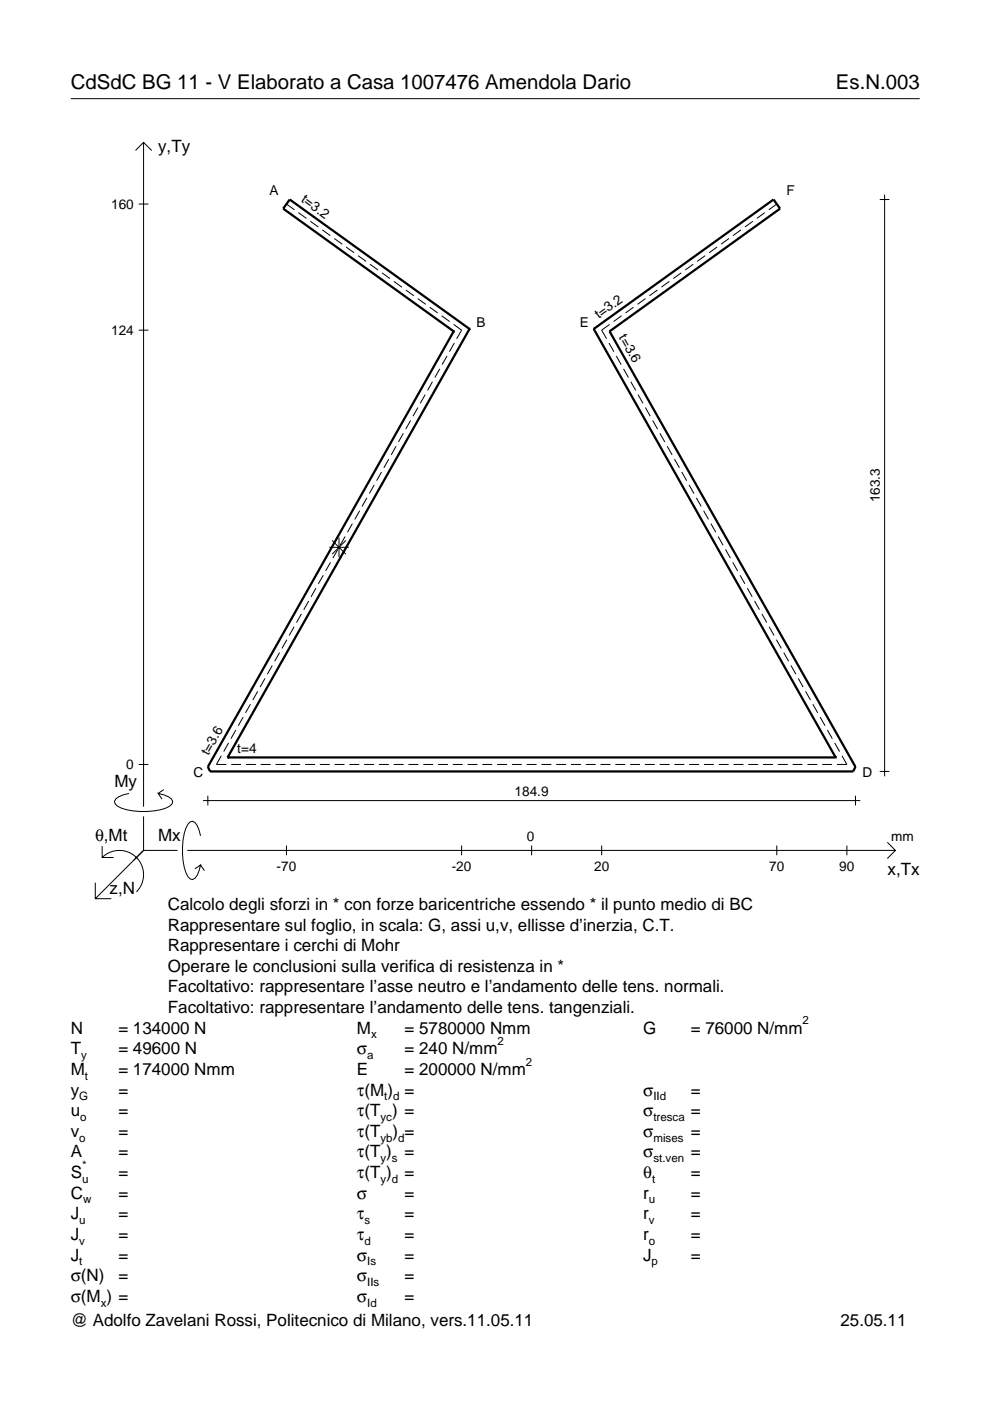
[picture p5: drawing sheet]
<svg xmlns="http://www.w3.org/2000/svg" width="210mm" height="297mm" viewBox="0 0 210 297" stroke-linecap="round" stroke-linejoin="round" font-family="sans-serif">
<g fill="none" stroke="#000" stroke-width=".21">
<path d="M15 20.9h180M28.7 31.9l1.7-1.7 1.8 1.7M30.4 30.2v140.8M29.4 43.3h2.1M60.7 43.3l1.7 1.2M63.3 45.1l1.7 1.2M65.8 46.9l1.7 1.2M68.3 48.7l1.7 1.3M70.9 50.6l1.7 1.2M73.4 52.4l1.7 1.2M75.9 54.2l1.7 1.2M78.5 56l1.6 1.2"/>
<path d="M81 57.8l1.7 1.3M83.5 59.7l1.7 1.2M141.9 59.7l-1.7 1.2M144.5 57.8l-1.7 1.3M147 56l-1.7 1.2M149.5 54.2l-1.7 1.2M152 52.4l-1.7 1.2M154.6 50.6l-1.7 1.2M157.1 48.7l-1.7 1.3M159.6 46.9l-1.7 1.2M162.2 45.1l-1.7 1.2M164.7 43.3l-1.7 1.2"/>
<path d="M186.5 42.3h2.1M187.6 41.3v123.3M29.4 70h2.1M86 61.5l1.7 1.2M88.6 63.3l1.7 1.2M91.1 65.1l1.7 1.3M93.2 78.2l-1 1.8M93.6 67l1.7 1.2M94.8 75.5l-1.1 1.8M96.2 68.8l1.7 1.2-1.1 1.8M96.3 72.7l-1 1.9M129.1 72.7l1.1 1.9"/>
<path d="M129.3 68.8l-1.7 1.2 1 1.8M130.7 75.5l1 1.8M131.8 67l-1.7 1.2M132.2 78.2l1 1.8M134.3 65.1l-1.7 1.3M136.9 63.3l-1.7 1.2M139.4 61.5l-1.7 1.2M82.4 97.3l-1 1.9M84 94.6l-1.1 1.9M85.5 91.9l-1 1.8M87.1 89.1l-1.1 1.9M88.6 86.4l-1 1.8"/>
<path d="M90.1 83.7l-1 1.8M91.7 80.9l-1 1.9M133.7 80.9l1.1 1.9M135.3 83.7l1 1.8M136.8 86.4l1.1 1.8M138.4 89.1l1 1.9M139.9 91.9l1.1 1.8M141.5 94.6l1 1.9M143 97.3l1 1.9M69.8 116h4.1M70.1 119.2l-1.1 1.9M70.4 114.6l2.9 2.9"/>
<path d="M71.6 116.5l-1 1.8M71.9 114v4.1M73.2 113.8l-1.1 1.8M73.3 114.6l-2.9 2.9M74.7 111l-1 1.9M76.3 108.3l-1.1 1.8M77.8 105.6l-1 1.8M79.3 102.8l-1 1.9M80.9 100.1l-1.1 1.8M144.6 100.1l1 1.8M146.1 102.8l1 1.9M147.6 105.6l1.1 1.8"/>
<path d="M149.2 108.3l1 1.8M150.7 111l1.1 1.9M152.3 113.8l1 1.8M153.8 116.5l1.1 1.8M155.4 119.2l1 1.9M59.3 138.4l-1.1 1.8M60.8 135.6l-1 1.9M62.4 132.9l-1.1 1.8M63.9 130.2l-1 1.8M65.4 127.4l-1 1.9M67 124.7l-1 1.8M68.5 122l-1 1.8"/>
<path d="M156.9 122l1 1.8M158.4 124.7l1.1 1.8M160 127.4l1 1.9M161.5 130.2l1.1 1.8M163.1 132.9l1 1.8M164.6 135.6l1.1 1.9M166.2 138.4l1 1.8M48.5 157.5l-1.1 1.8M50 154.8l-1 1.8M51.6 152l-1.1 1.9M53.1 149.3l-1 1.8M54.6 146.6l-1 1.8"/>
<path d="M56.2 143.8l-1.1 1.9M57.7 141.1l-1 1.8M167.7 141.1l1 1.8M169.3 143.8l1 1.9M170.8 146.6l1 1.8M172.3 149.3l1.1 1.8M173.9 152l1 1.9M175.4 154.8l1.1 1.8M177 157.5l1 1.8M21.7 179.4v2.4h2.4M27.3 168.2a3.6 3.6 0 0 0-3 1.7l.1 .5a5.6 5.6 0 0 0 3.8 1.5 13.4 13.4 0 0 0 7.8-1l.5-.5 .1-.5a3.6 3.6 0 0 0-3.1-1.7l.8 1.2M29.4 162.1h2.1"/>
<path d="M30.4 173.1v7.2M34.7 167.4l-1.2 .8M42.5 177.2a3.6 3.6 0 0 0-1.7-3.1l-.5 .2a5.7 5.7 0 0 0-1.5 3.7 13.3 13.3 0 0 0 1 7.9l.5 .5 .5 .1a3.6 3.6 0 0 0 1.7-3.1l-1.2 .8M43 169.7h139.4M44.1 168.7v2.1M46.9 160.2l-1 1.9h2.1M49 162.1h2.1M52.1 162.1h2.2M55.3 162.1h2.1M58.4 162.1h2.1M60.7 179.3v2M61.5 162.1h2.1"/>
<path d="M64.7 162.1h2.1M67.8 162.1h2.1M70.9 162.1h2.1M74.1 162.1h2.1M77.2 162.1h2.1M80.3 162.1h2.1M83.5 162.1h2.1M86.6 162.1h2.1M89.7 162.1h2.1M92.9 162.1h2.1M96 162.1h2.1M97.9 179.3v2"/>
<path d="M99.1 162.1h2.1M102.3 162.1h2.1M105.4 162.1h2.1M108.5 162.1h2.1M111.7 162.1h2.1M112.7 179.3v2M114.8 162.1h2.1M117.9 162.1h2.1M121.1 162.1h2.1M124.2 162.1h2.1M127.3 162.1h2.1M127.6 179.3v2"/>
<path d="M130.5 162.1h2.1M133.6 162.1h2.1M136.7 162.1h2.1M139.9 162.1h2.1M143 162.1h2.1M146.1 162.1h2.1M149.3 162.1h2.1M152.4 162.1h2.1M155.5 162.1h2.1M158.7 162.1h2.1M161.8 162.1h2.1M164.7 179.3v2"/>
<path d="M164.9 162.1h2.1M168.1 162.1h2.1M171.2 162.1h2.1M174.3 162.1h2.1M178.5 160.2l1.1 1.9h-2.2M179.6 179.3v2M181.4 168.7v2.1M186.5 163.6h2.1M188.1 178.6l1.7 1.7-1.7 1.7M20.2 187.2v3.3h3.4M21.7 181.8a5.1 5.1 0 0 1 7.2 0 5.1 5.1 0 0 1 0 7.3M30.4 180.3l-10.2 10.2"/>
<path d="M30.4 180.3h7.2M39.7 180.3h150.1M42.5 183.4l.8 1.2"/>
</g>
<path d="M96.2 70.3h.1M96.2 70.3l-52.1 92.3 .4 1h136.4l.5-1-52.2-92.3M99.5 69.7h.1M99.5 69.7l-38.1-27.4-1.4 1.9 36.2 26.1M99.5 69.7l-51.2 90.9M125.9 69.7h.1M125.9 69.7l51.3 90.9M125.9 69.7l38.1-27.4 1.4 1.9-36.2 26.1M129.2 70.3h.1M48.3 160.6h.1M48.3 160.6h128.9M177.2 160.6h.1" fill="none" stroke="#000" stroke-width=".48"/>
<g font-size="4.3">
<text x="15" y="18.9">CdSdC BG 11 - V Elaborato a Casa 1007476 Amendola Dario</text>
<text x="177.2" y="18.9">Es.N.003</text>
</g>
<g font-size="3.6">
<text x="33.5" y="32.3">y,Ty</text>
<text x="24.3" y="166.9">My</text>
<text x="20.1" y="178.2">θ,Mt</text>
<text x="33.5" y="178.2">Mx</text>
<text x="188.2" y="185.5">x,Tx</text>
<text x="23.2" y="189.6">z,N</text>
<text x="35.6" y="192.9">Calcolo degli sforzi in * con forze baricentriche essendo * il punto medio di BC</text>
<text x="35.6" y="197.3">Rappresentare sul foglio, in scala: G, assi u,v, ellisse d’inerzia, C.T.</text>
<text x="35.6" y="201.7">Rappresentare i cerchi di Mohr</text>
<text x="35.6" y="206">Operare le conclusioni sulla verifica di resistenza in *</text>
<text x="35.6" y="210.4">Facoltativo: rappresentare l’asse neutro e l’andamento delle tens. normali.</text>
<text x="35.6" y="214.8">Facoltativo: rappresentare l’andamento delle tens. tangenziali.</text>
<text x="15" y="219.2">N</text>
<text x="25.1" y="219.2">= 134000 N</text>
<text x="75.7" y="219.2">M</text>
<text x="85.8" y="219.2">= 5780000 Nmm</text>
<text x="136.4" y="219.2">G</text>
<text x="146.5" y="219.2">= 76000 N/mm</text>
<text x="15" y="223.5">T</text>
<text x="15" y="227.9">M</text>
<text x="25.1" y="223.5">= 49600 N</text>
<text x="25.1" y="227.9">= 174000 Nmm</text>
<text x="75.7" y="223.5">σ</text>
<text x="75.7" y="227.9">E</text>
<text x="85.8" y="223.5">= 240 N/mm</text>
<text x="85.8" y="227.9">= 200000 N/mm</text>
<text x="15" y="232.3">y</text>
<text x="25.1" y="232.3">=</text>
<text x="75.7" y="232.3">τ(M ) =</text>
<text x="136.4" y="232.3">σ</text>
<text x="146.5" y="232.3">=</text>
<text x="15" y="236.7">u</text>
<text x="25.1" y="236.7">=</text>
<text x="75.7" y="236.7">τ(T ) =</text>
<text x="136.4" y="236.7">σ</text>
<text x="146.5" y="236.7">=</text>
<text x="15" y="241">v</text>
<text x="15" y="245.4">A</text>
<text x="25.1" y="241">=</text>
<text x="25.1" y="245.4">=</text>
<text x="75.7" y="245.4">τ(T )</text>
<text x="75.7" y="241">τ(T</text>
<text x="83.3" y="241">) =</text>
<text x="85.8" y="245.4">=</text>
<text x="136.4" y="241">σ</text>
<text x="136.4" y="245.4">σ</text>
<text x="146.5" y="241">=</text>
<text x="146.5" y="245.4">=</text>
<text x="15" y="249.8">S</text>
<text x="25.1" y="249.8">=</text>
<text x="75.7" y="249.8">τ(T )</text>
<text x="85.8" y="249.8">=</text>
<text x="136.4" y="249.8">θ</text>
<text x="146.5" y="249.8">=</text>
<text x="15" y="254.2">C</text>
<text x="25.1" y="254.2">=</text>
<text x="75.7" y="254.2">σ</text>
<text x="85.8" y="254.2">=</text>
<text x="136.4" y="254.2">r</text>
<text x="146.5" y="254.2">=</text>
<text x="15" y="258.5">J</text>
<text x="15" y="262.9">J</text>
<text x="25.1" y="258.5">=</text>
<text x="25.1" y="262.9">=</text>
<text x="75.7" y="258.5">τ</text>
<text x="75.7" y="262.9">τ</text>
<text x="85.8" y="258.5">=</text>
<text x="85.8" y="262.9">=</text>
<text x="136.4" y="258.5">r</text>
<text x="136.4" y="262.9">r</text>
<text x="146.5" y="258.5">=</text>
<text x="146.5" y="262.9">=</text>
<text x="15" y="267.3">J</text>
<text x="25.1" y="267.3">=</text>
<text x="75.7" y="267.3">σ</text>
<text x="85.8" y="267.3">=</text>
<text x="136.4" y="267.3">J</text>
<text x="146.5" y="267.3">=</text>
<text x="15" y="271.7">σ(N)</text>
<text x="25.1" y="271.7">=</text>
<text x="75.7" y="271.7">σ</text>
<text x="85.8" y="271.7">=</text>
<text x="15" y="281.2">@ Adolfo Zavelani Rossi, Politecnico di Milano, vers.11.05.11</text>
<text x="15" y="276">σ(M ) =</text>
<text x="75.7" y="276">σ</text>
<text x="85.8" y="276">=</text>
<text x="178.2" y="281.2">25.05.11</text>
</g>
<g font-size="2.9">
<text x="57.2" y="41.3">A</text>
<text x="166.8" y="41.3">F</text>
<text x="23.6" y="44.3">160</text>
<text x="63.7" y="42.7" transform="rotate(36 63.7 42.7)">t=3.2</text>
<text x="23.6" y="71">124</text>
<text x="101" y="69.3">B</text>
<text x="122.9" y="69.3">E</text>
<text x="127" y="67.7" transform="rotate(-36 127 67.7)">t=3.2</text>
<text x="131.2" y="71.5" transform="rotate(61 131.2 71.5)">t=3.6</text>
<text x="186.5" y="106.5" transform="rotate(-90 186.5 106.5)">163.3</text>
<text x="44.2" y="160.3" transform="rotate(-61 44.2 160.3)">t=3.6</text>
<text x="50.3" y="159.6">t=4</text>
<text x="26.8" y="163.1">0</text>
<text x="41" y="164.7">C</text>
<text x="182.9" y="164.7">D</text>
<text x="109.1" y="168.7">184.9</text>
<text x="111.7" y="178.2">0</text>
<text x="189" y="178.2">mm</text>
<text x="58.7" y="184.7">-70</text>
<text x="95.8" y="184.7">-20</text>
<text x="126" y="184.7">20</text>
<text x="163.1" y="184.7">70</text>
<text x="178" y="184.7">90</text>
</g>
<g font-size="2.4">
<text x="78.7" y="220.2">x</text>
<text x="105.5" y="221.5">2</text>
<text x="170.2" y="217.2">2</text>
<text x="17.2" y="224.5">y</text>
<text x="77.9" y="224.5">a</text>
<text x="111.5" y="225.9">2</text>
<text x="16.8" y="233.3">G</text>
<text x="18" y="228.9">t</text>
<text x="81.5" y="233.3">t d</text>
<text x="138.5" y="233.3">IId</text>
<text x="17" y="237.7">o</text>
<text x="80.7" y="237.7">yc</text>
<text x="138.5" y="237.7">tresca</text>
<text x="16.8" y="242">o</text>
<text x="80.7" y="242">yb d</text>
<text x="138.5" y="242">mises</text>
<text x="17.4" y="250.8">u</text>
<text x="17.4" y="247.8">*</text>
<text x="80.7" y="246.4">y s</text>
<text x="80.7" y="250.8">y d</text>
<text x="138.2" y="250.8">t</text>
<text x="138.5" y="246.4">st.ven</text>
<text x="17.6" y="255.2">w</text>
<text x="137.6" y="255.2">u</text>
<text x="16.8" y="259.5">u</text>
<text x="16.8" y="263.9">v</text>
<text x="77.3" y="259.5">s</text>
<text x="77.3" y="263.9">d</text>
<text x="137.6" y="259.5">v</text>
<text x="137.6" y="263.9">o</text>
<text x="16.8" y="268.3">t</text>
<text x="77.9" y="268.3">Is</text>
<text x="138.2" y="268.3">p</text>
<text x="77.9" y="272.7">IIs</text>
<text x="21.4" y="277">x</text>
<text x="77.9" y="277">Id</text>
</g>
</svg>
